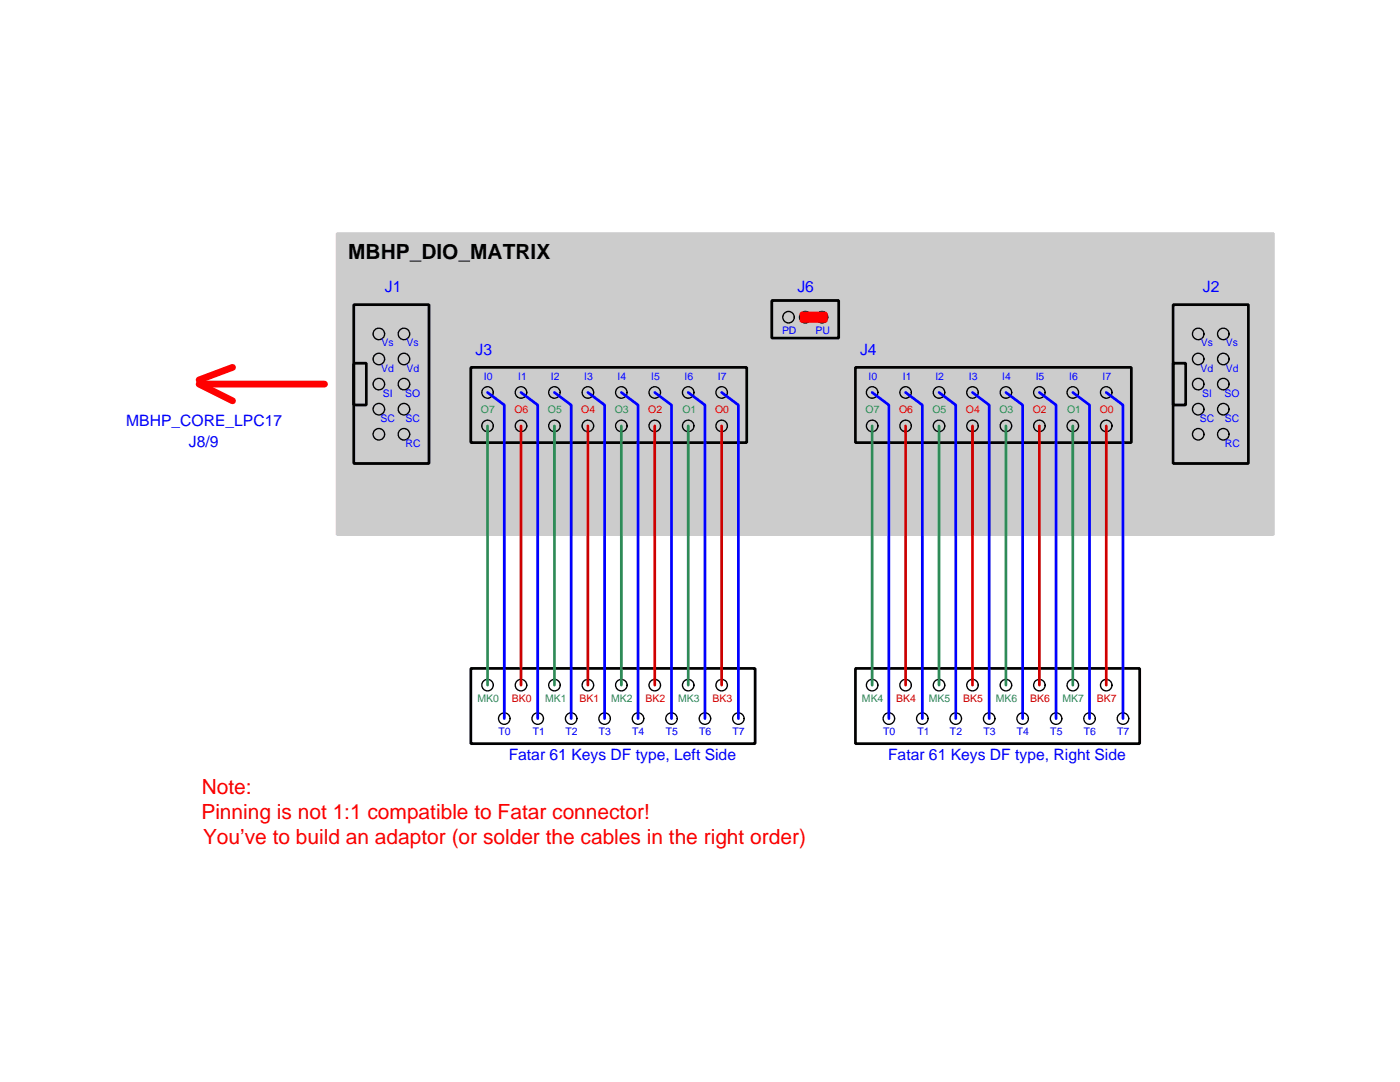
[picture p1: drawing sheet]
<svg xmlns="http://www.w3.org/2000/svg" width="279mm" height="216mm" viewBox="0 0 279 216" stroke-linecap="round" stroke-linejoin="round" font-family="sans-serif">
<path d="M67.3 46.6h186.8v60.1h-186.8z" fill-rule="evenodd" fill="#ccc"/>
<path d="M67.3 46.6h186.8v60.1h-186.8z" fill="none" stroke="#ccc" stroke-width=".54"/>
<path d="M154 60h13.4v7.5h-13.4zM70.6 60.8h15v31.7h-15zM70.6 72.5h2.5v8.3h-2.5zM94 73.3h55v15h-55zM170.7 73.3h55.1v15h-55.1zM234.1 60.8h15v31.7h-15zM234.1 72.5h2.5v8.3h-2.5zM94 133.4h56.7v15h-56.7zM170.7 133.4h56.7v15h-56.7z" fill="none" stroke="#000" stroke-width=".54"/>
<g fill="none" stroke="#000" stroke-width=".27">
<circle cx="75.6" cy="66.6" r="1.15"/>
<circle cx="75.6" cy="71.6" r="1.15"/>
<circle cx="75.6" cy="76.6" r="1.15"/>
<circle cx="80.6" cy="66.6" r="1.15"/>
<circle cx="80.6" cy="71.6" r="1.15"/>
<circle cx="80.6" cy="76.6" r="1.15"/>
<circle cx="97.3" cy="78.3" r="1.15"/>
<circle cx="104" cy="78.3" r="1.15"/>
<circle cx="110.7" cy="78.3" r="1.15"/>
<circle cx="117.3" cy="78.3" r="1.15"/>
<circle cx="124" cy="78.3" r="1.15"/>
<circle cx="130.7" cy="78.3" r="1.15"/>
<circle cx="137.3" cy="78.3" r="1.15"/>
<circle cx="144" cy="78.3" r="1.15"/>
<circle cx="157.4" cy="63.3" r="1.15"/>
<circle cx="160.7" cy="63.3" r="1.15"/>
<circle cx="164" cy="63.3" r="1.15"/>
<circle cx="174.1" cy="78.3" r="1.15"/>
<circle cx="180.7" cy="78.3" r="1.15"/>
<circle cx="187.4" cy="78.3" r="1.15"/>
<circle cx="194.1" cy="78.3" r="1.15"/>
<circle cx="200.8" cy="78.3" r="1.15"/>
<circle cx="207.4" cy="78.3" r="1.15"/>
<circle cx="214.1" cy="78.3" r="1.15"/>
<circle cx="220.8" cy="78.3" r="1.15"/>
<circle cx="239.1" cy="66.6" r="1.15"/>
<circle cx="239.1" cy="71.6" r="1.15"/>
<circle cx="239.1" cy="76.6" r="1.15"/>
<circle cx="244.1" cy="66.6" r="1.15"/>
<circle cx="244.1" cy="71.6" r="1.15"/>
<circle cx="244.1" cy="76.6" r="1.15"/>
<circle cx="75.6" cy="81.6" r="1.15"/>
<circle cx="75.6" cy="86.7" r="1.15"/>
<circle cx="80.6" cy="81.6" r="1.15"/>
<circle cx="80.6" cy="86.7" r="1.15"/>
<circle cx="97.3" cy="85" r="1.15"/>
<circle cx="104" cy="85" r="1.15"/>
<circle cx="110.7" cy="85" r="1.15"/>
<circle cx="117.3" cy="85" r="1.15"/>
<circle cx="124" cy="85" r="1.15"/>
<circle cx="130.7" cy="85" r="1.15"/>
<circle cx="137.3" cy="85" r="1.15"/>
<circle cx="144" cy="85" r="1.15"/>
<circle cx="174.1" cy="85" r="1.15"/>
<circle cx="180.7" cy="85" r="1.15"/>
<circle cx="187.4" cy="85" r="1.15"/>
<circle cx="194.1" cy="85" r="1.15"/>
<circle cx="200.8" cy="85" r="1.15"/>
<circle cx="207.4" cy="85" r="1.15"/>
<circle cx="214.1" cy="85" r="1.15"/>
<circle cx="220.8" cy="85" r="1.15"/>
<circle cx="239.1" cy="81.6" r="1.15"/>
<circle cx="239.1" cy="86.7" r="1.15"/>
<circle cx="244.1" cy="81.6" r="1.15"/>
<circle cx="244.1" cy="86.7" r="1.15"/>
<circle cx="97.3" cy="136.7" r="1.15"/>
<circle cx="104" cy="136.7" r="1.15"/>
<circle cx="110.7" cy="136.7" r="1.15"/>
<circle cx="117.3" cy="136.7" r="1.15"/>
<circle cx="124" cy="136.7" r="1.15"/>
<circle cx="130.7" cy="136.7" r="1.15"/>
<circle cx="137.3" cy="136.7" r="1.15"/>
<circle cx="144" cy="136.7" r="1.15"/>
<circle cx="174.1" cy="136.7" r="1.15"/>
<circle cx="180.7" cy="136.7" r="1.15"/>
<circle cx="187.4" cy="136.7" r="1.15"/>
<circle cx="194.1" cy="136.7" r="1.15"/>
<circle cx="200.8" cy="136.7" r="1.15"/>
<circle cx="207.4" cy="136.7" r="1.15"/>
<circle cx="214.1" cy="136.7" r="1.15"/>
<circle cx="220.8" cy="136.7" r="1.15"/>
<circle cx="100.6" cy="143.4" r="1.15"/>
<circle cx="107.3" cy="143.4" r="1.15"/>
<circle cx="114" cy="143.4" r="1.15"/>
<circle cx="120.7" cy="143.4" r="1.15"/>
<circle cx="127.3" cy="143.4" r="1.15"/>
<circle cx="134" cy="143.4" r="1.15"/>
<circle cx="140.7" cy="143.4" r="1.15"/>
<circle cx="147.4" cy="143.4" r="1.15"/>
<circle cx="177.4" cy="143.4" r="1.15"/>
<circle cx="184.1" cy="143.4" r="1.15"/>
<circle cx="190.7" cy="143.4" r="1.15"/>
<circle cx="197.4" cy="143.4" r="1.15"/>
<circle cx="204.1" cy="143.4" r="1.15"/>
<circle cx="210.8" cy="143.4" r="1.15"/>
<circle cx="217.4" cy="143.4" r="1.15"/>
<circle cx="224.1" cy="143.4" r="1.15"/>
</g>
<path d="M97.3 85v51.7M110.7 85v51.7M124 85v51.7M137.3 85v51.7M174.1 85v51.7M187.4 85v51.7M200.8 85v51.7M214.1 85v51.7" fill="none" stroke="#2e8b57" stroke-width=".54"/>
<g fill="none" stroke="#00f" stroke-width=".54">
<path d="M97.3 78.3l3.3 2.5v62.6M104 78.3l3.3 2.5v62.6M110.7 78.3l3.3 2.5v62.6M117.3 78.3l3.4 2.5v62.6M124 78.3l3.3 2.5v62.6M130.7 78.3l3.3 2.5v62.6M137.3 78.3l3.4 2.5v62.6M144 78.3l3.4 2.5v62.6M174.1 78.3l3.3 2.5v62.6M180.7 78.3l3.4 2.5v62.6M187.4 78.3l3.3 2.5v62.6M194.1 78.3l3.3 2.5v62.6"/>
<path d="M200.8 78.3l3.3 2.5v62.6M207.4 78.3l3.4 2.5v62.6M214.1 78.3l3.3 2.5v62.6M220.8 78.3l3.3 2.5v62.6"/>
</g>
<path d="M104 85v51.7M117.3 85v51.7M130.7 85v51.7M144 85v51.7M180.7 85v51.7M194.1 85v51.7M207.4 85v51.7M220.8 85v51.7" fill="none" stroke="#cd0000" stroke-width=".54"/>
<path d="M159.9 62.5h5v1.6h-5z" fill-rule="evenodd" fill="#f00"/>
<path d="M159.9 62.5h5v1.6h-5z" fill="none" stroke="#f00" stroke-width=".54"/>
<path d="M39.7 76.6l6.7 3.4M40.6 76.6h24.2M46.4 73.3l-6.7 2.5" fill="none" stroke="#f00" stroke-width="1.4"/>
<text font-size="4.2" x="69.5" y="51.6">MBHP_DIO_MATRIX</text>
<g font-size="4.2" fill="#f00">
<text x="40.3" y="158.4">Note:</text>
<text x="40.2" y="163.4">Pinning is not 1:1 compatible to Fatar connector!</text>
<text x="40.5" y="168.4">You’ve to build an adaptor (or solder the cables in the right order)</text>
</g>
<g font-size="3.1" fill="#00f">
<text x="76.8" y="58.3">J1</text>
<text x="159.1" y="58.3">J6</text>
<text x="240.1" y="58.3">J2</text>
<text x="94.9" y="70.8">J3</text>
<text x="171.7" y="70.8">J4</text>
<text x="25.2" y="85">MBHP_CORE_LPC17</text>
<text x="37.7" y="89.2">J8/9</text>
<text x="101.5" y="151.7">Fatar 61 Keys DF type, Left Side</text>
<text x="177.2" y="151.7">Fatar 61 Keys DF type, Right Side</text>
</g>
<g font-size="2.1" fill="#00f">
<text x="76.1" y="69.1">Vs</text>
<text x="81.1" y="69.1">Vs</text>
<text x="156.1" y="66.6">PD</text>
<text x="162.8" y="66.6">PU</text>
<text x="239.7" y="69.1">Vs</text>
<text x="244.7" y="69.1">Vs</text>
<text x="76.1" y="74.1">Vd</text>
<text x="81.1" y="74.1">Vd</text>
<text x="96.6" y="75.8">I0</text>
<text x="103.4" y="75.8">I1</text>
<text x="109.9" y="75.8">I2</text>
<text x="116.6" y="75.8">I3</text>
<text x="123.3" y="75.8">I4</text>
<text x="129.9" y="75.8">I5</text>
<text x="136.6" y="75.8">I6</text>
<text x="143.3" y="75.8">I7</text>
<text x="173.3" y="75.8">I0</text>
<text x="180.2" y="75.8">I1</text>
<text x="186.7" y="75.8">I2</text>
<text x="193.4" y="75.8">I3</text>
<text x="200" y="75.8">I4</text>
<text x="206.7" y="75.8">I5</text>
<text x="213.4" y="75.8">I6</text>
<text x="220" y="75.8">I7</text>
<text x="239.6" y="74.1">Vd</text>
<text x="244.6" y="74.1">Vd</text>
<text x="76.4" y="79.1">SI</text>
<text x="80.9" y="79.1">SO</text>
<text x="239.9" y="79.1">SI</text>
<text x="244.4" y="79.1">SO</text>
<text x="75.9" y="84.2">SC</text>
<text x="80.9" y="89.2">RC</text>
<text x="80.9" y="84.2">SC</text>
<text x="239.4" y="84.2">SC</text>
<text x="244.4" y="89.2">RC</text>
<text x="244.4" y="84.2">SC</text>
<text x="99.5" y="146.7">T0</text>
<text x="106.3" y="146.7">T1</text>
<text x="112.8" y="146.7">T2</text>
<text x="119.5" y="146.7">T3</text>
<text x="126.2" y="146.7">T4</text>
<text x="132.9" y="146.7">T5</text>
<text x="139.5" y="146.7">T6</text>
<text x="146.2" y="146.7">T7</text>
<text x="176.2" y="146.7">T0</text>
<text x="183.1" y="146.7">T1</text>
<text x="189.6" y="146.7">T2</text>
<text x="196.3" y="146.7">T3</text>
<text x="202.9" y="146.7">T4</text>
<text x="209.6" y="146.7">T5</text>
<text x="216.3" y="146.7">T6</text>
<text x="223" y="146.7">T7</text>
</g>
<g font-size="2.1" fill="#2e8b57">
<text x="96" y="82.5">O7</text>
<text x="109.3" y="82.5">O5</text>
<text x="122.7" y="82.5">O3</text>
<text x="136.2" y="82.5">O1</text>
<text x="172.7" y="82.5">O7</text>
<text x="186.1" y="82.5">O5</text>
<text x="199.4" y="82.5">O3</text>
<text x="213" y="82.5">O1</text>
<text x="95.3" y="140">MK0</text>
<text x="108.8" y="140">MK1</text>
<text x="122" y="140">MK2</text>
<text x="135.3" y="140">MK3</text>
<text x="172" y="140">MK4</text>
<text x="185.4" y="140">MK5</text>
<text x="198.7" y="140">MK6</text>
<text x="212.1" y="140">MK7</text>
</g>
<g font-size="2.1" fill="#cd0000">
<text x="102.7" y="82.5">O6</text>
<text x="116" y="82.5">O4</text>
<text x="129.4" y="82.5">O2</text>
<text x="142.7" y="82.5">O0</text>
<text x="179.4" y="82.5">O6</text>
<text x="192.8" y="82.5">O4</text>
<text x="206.1" y="82.5">O2</text>
<text x="219.5" y="82.5">O0</text>
<text x="102.1" y="140">BK0</text>
<text x="115.7" y="140">BK1</text>
<text x="128.8" y="140">BK2</text>
<text x="142.2" y="140">BK3</text>
<text x="178.9" y="140">BK4</text>
<text x="192.2" y="140">BK5</text>
<text x="205.6" y="140">BK6</text>
<text x="218.9" y="140">BK7</text>
</g>
</svg>
